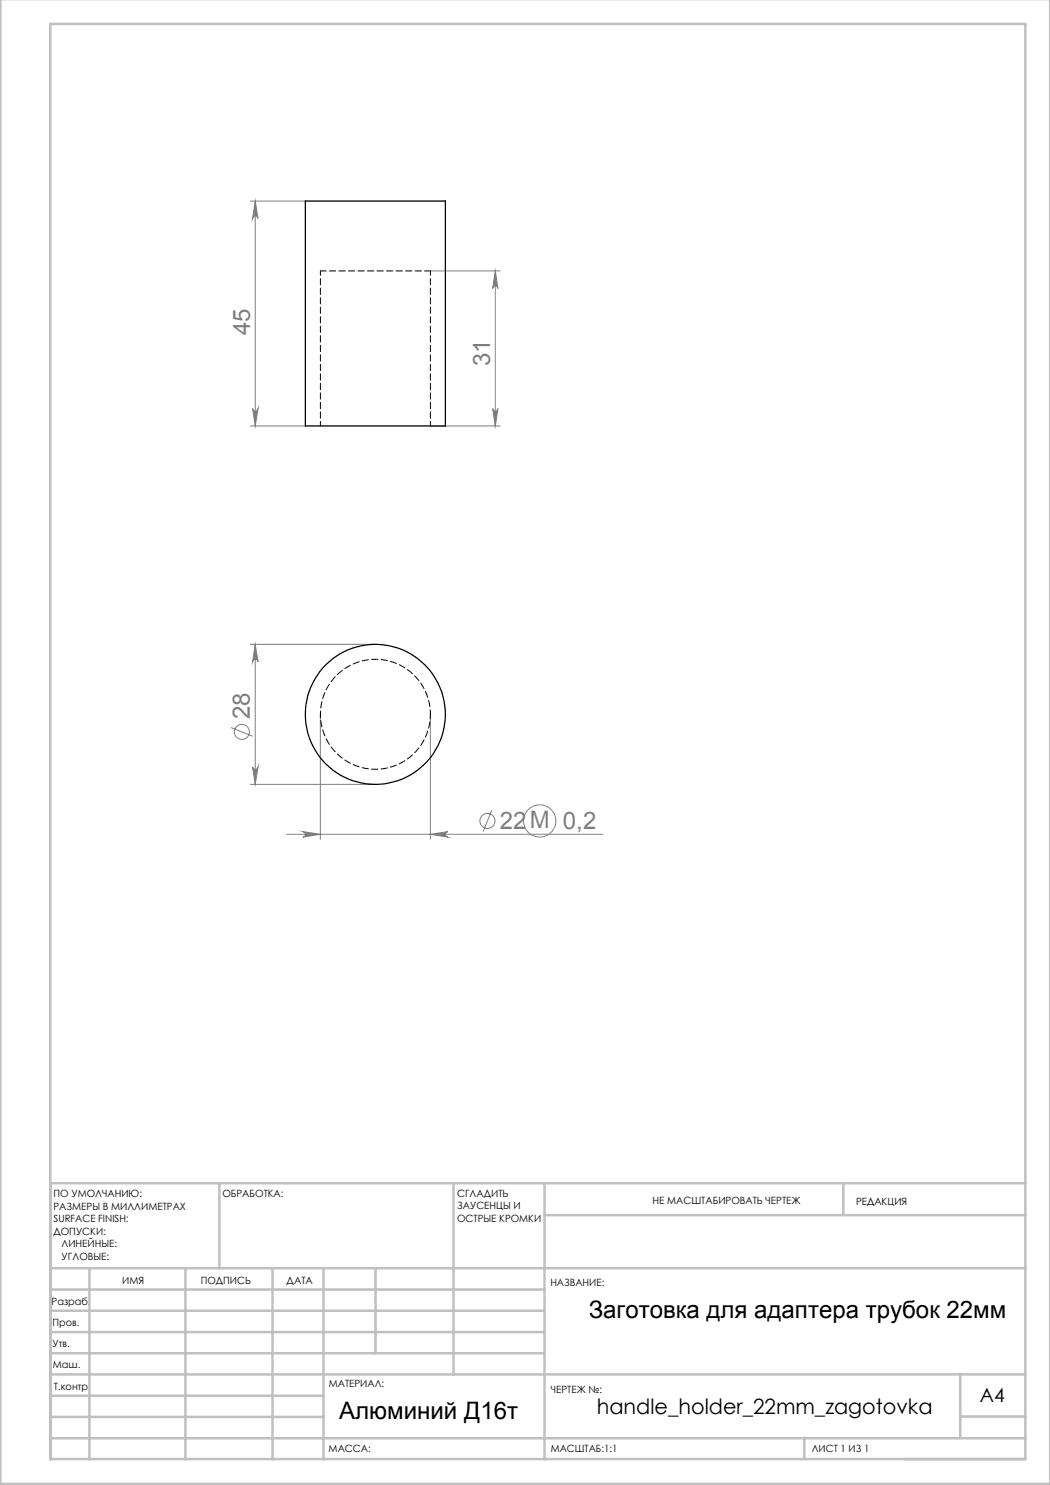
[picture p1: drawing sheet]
<svg xmlns="http://www.w3.org/2000/svg" width="210mm" height="297mm" viewBox="0 0 210 297" stroke-linecap="round" stroke-linejoin="round" font-family="sans-serif">
<g fill="none" stroke="#808080" stroke-width=".2">
<path d="M50.1 40.2h11M51 40.2l.6 3.5a.55 .55 0 0 0-.5-.5 .55 .55 0 0 0-.6 .5zM51 40.2v45M86.1 54.2h13.9M99.1 54.2l.5 3.5a.53 .53 0 0 0-.5-.5 .53 .53 0 0 0-.6 .5zM99.1 54.2v31M50.1 85.2h11M50.5 81.7a.55 .55 0 0 0 .6 .5 .55 .55 0 0 0 .5-.5l-.6 3.5zM86.1 85.2h13.9M98.5 81.7a.53 .53 0 0 0 .6 .5 .53 .53 0 0 0 .5-.5l-.5 3.5zM50.1 128.9h25M51 128.9l.6 3.5a.55 .55 0 0 0-.5-.5 .55 .55 0 0 0-.6 .5z"/>
<path d="M51 128.9v28M46.2 145.5l4.3 1.7M50.1 156.9h25M50.5 153.4a.55 .55 0 0 0 .6 .5 .55 .55 0 0 0 .5-.5l-.6 3.5zM64.1 142.9v25M86.1 142.9v25M57.3 166.9h63.3M60.6 166.3l3.5 .6-3.5 .5a.55 .55 0 0 0 .5-.5 .55 .55 0 0 0-.5-.6zM86.1 166.9l3.5-.6a.55 .55 0 0 0-.5 .6 .55 .55 0 0 0 .5 .5zM98.4 162l-1.8 4.3"/>
<circle cx="48.4" cy="146.4" r="1.51"/>
<circle cx="97.5" cy="164.2" r="1.51"/>
<circle cx="107.9" cy="164.2" r="3.2"/>
</g>
<g fill="none" stroke="#c0c0c0" stroke-width=".5">
<path d="M.1 -.1v296.9h209.9v-296.9M10.1 4.8h195v287h-195zM43.9 236.6v17M90.7 236.6v38.3M108.9 236.6v55.3M168.7 236.6v6.3M205.1 236.6h-195v55.3M10.1 253.6h195M10.1 257.9h98.8M17.9 253.6v38.3M37.1 253.6v38.3M54.5 253.6v38.3"/>
<path d="M64.7 253.6v38.3M75.1 253.6v17M108.9 243h96.2M10.1 270.6h98.8M10.1 266.4h98.8M10.1 262.1h98.8M10.1 279.1h54.6M10.1 274.9h195M192.1 274.8v12.7M10.1 287.7h195M10.1 283.4h54.6M160.9 287.5v4.3"/>
<path d="M192.1 283.3h13"/>
</g>
<g fill="#808080">
<path d="M60.6 166.3l3.5 .6-3.5 .5a.55 .55 0 0 0 .5-.5 .55 .55 0 0 0-.5-.6zM86.1 166.9l3.5-.6a.55 .55 0 0 0-.5 .6 .55 .55 0 0 0 .5 .5z"/>
<path d="M51 40.2l.6 3.5a.55 .55 0 0 0-.5-.5 .55 .55 0 0 0-.6 .5zM50.5 81.7a.55 .55 0 0 0 .6 .5 .55 .55 0 0 0 .5-.5l-.6 3.5zM99.1 54.2l.5 3.5a.53 .53 0 0 0-.5-.5 .53 .53 0 0 0-.6 .5zM98.5 81.7a.53 .53 0 0 0 .6 .5 .53 .53 0 0 0 .5-.5l-.5 3.5zM51 128.9l.6 3.5a.55 .55 0 0 0-.5-.5 .55 .55 0 0 0-.6 .5zM50.5 153.4a.55 .55 0 0 0 .6 .5 .55 .55 0 0 0 .5-.5l-.6 3.5z"/>
</g>
<g fill="none" stroke="#000" stroke-width=".25">
<path d="M61.1 40.2h28v45h-28z"/>
<circle cx="75.1" cy="142.9" r="14"/>
</g>
<path d="M86.1 54.2h-22" fill="none" stroke="#000" stroke-width=".2" stroke-dasharray="1.3 .6" stroke-dashoffset=".1"/>
<path d="M64.1 54.2v31M86.1 85.2v-31M86.1 142.9a11 11 0 0 1-16.3 9.6 11 11 0 0 1-.7-18.9 11 11 0 0 1 17 8.4v.9" fill="none" stroke="#000" stroke-width=".2" stroke-dasharray="1.3 .6" stroke-dashoffset=".4"/>
<g font-size="4.8" fill="#808080">
<text x="50" y="67.1" transform="rotate(-90 50 67.1)">45</text>
<text x="98" y="73.3" transform="rotate(-90 98 73.3)">31</text>
<text x="50" y="143.9" transform="rotate(-90 50 143.9)">28</text>
<text x="100" y="165.8">22M 0,2</text>
</g>
<g font-size="4.8">
<text x="117.7" y="263.6">Заготовка для адаптера трубок 22мм</text>
<text x="67.9" y="283.7">Алюминий Д16т</text>
</g>
<text font-size="4.2" x="119.4" y="282.8">handle_holder_22mm_zagotovka</text>
<text font-size="3.9" x="196" y="280.4">A4</text>
<g font-size="2">
<text x="10.7" y="239.5">ПО УМОЛЧАНИЮ:</text>
<text x="44.5" y="239.5">ОБРАБОТКА:</text>
<text x="91.4" y="239.4">СГЛАДИТЬ</text>
<text x="10.7" y="242">РАЗМЕРЫ В МИЛЛИМЕТРАХ</text>
<text x="10.7" y="244.5">SURFACE FINISH:</text>
<text x="91.4" y="241.9">ЗАУСЕНЦЫ И</text>
<text x="91.4" y="244.4">ОСТРЫЕ КРОМКИ</text>
<text x="130.5" y="240.8">НЕ МАСШТАБИРОВАТЬ ЧЕРТЕЖ</text>
<text x="171.2" y="241">РЕДАКЦИЯ</text>
<text x="10.7" y="247">ДОПУСКИ:</text>
<text x="12.3" y="249.5">ЛИНЕЙНЫЕ:</text>
<text x="12.3" y="252">УГЛОВЫЕ:</text>
<text x="24.4" y="256.9">ИМЯ</text>
<text x="40.1" y="256.8">ПОДПИСЬ</text>
<text x="57.3" y="256.8">ДАТА</text>
<text x="110.1" y="257.1">НАЗВАНИЕ:</text>
<text x="10.3" y="260.9">Разраб.</text>
<text x="10.5" y="269.3">Утв.</text>
<text x="10.5" y="265.2">Пров.</text>
<text x="10.6" y="273.6">Маш.</text>
<text x="10.8" y="278">Т.контр</text>
<text x="65.8" y="277.4">МАТЕРИАЛ:</text>
<text x="110.2" y="278.5">ЧЕРТЕЖ №:</text>
<text x="65.7" y="290.4">МАССА:</text>
<text x="110.2" y="290.5">МАСШТАБ:1:1</text>
<text x="162.4" y="290.4">ЛИСТ 1 ИЗ 1</text>
</g>
</svg>
